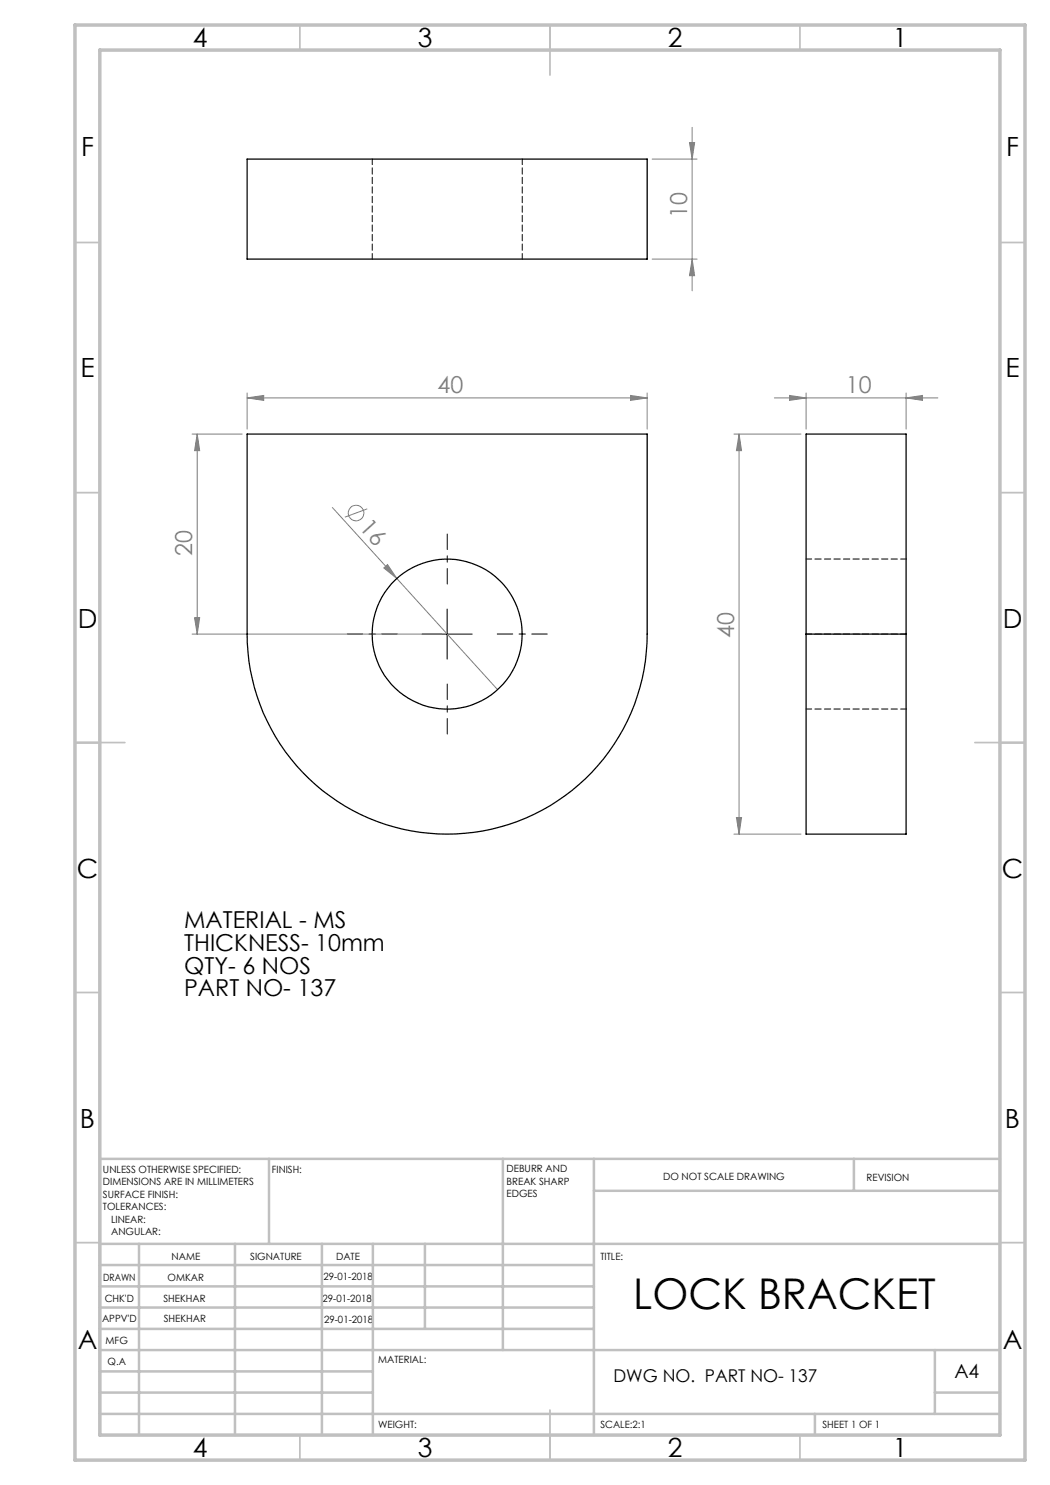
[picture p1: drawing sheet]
<svg xmlns="http://www.w3.org/2000/svg" width="210mm" height="297mm" viewBox="0 0 210 297" stroke-linecap="round" stroke-linejoin="round" font-family="sans-serif">
<g fill="none" stroke="#808080" stroke-width=".2">
<path d="M130.4 31.8h9M137.9 28.5h1l-.5 3.3zM138.4 25.5v32.7M130.4 51.8h9M138.4 51.8l.5 3.3h-1zM49.4 79.6l3.3-.5v1zM49.4 78.6v7.2M49.4 79.6h80M126.1 79.1l3.3 .5-3.3 .5zM129.4 78.6v7.2M154.9 79.6h32.7M157.9 79.1l3.3 .5-3.3 .5z"/>
<path d="M161.2 78.6v7.2M181.2 79.6l3.3-.5v1zM181.2 78.6v7.2M38.4 86.8h10M39.4 86.8l.5 3.3h-1zM39.4 86.8v40M146.8 86.8h13.4M147.8 86.8v80M147.8 86.8l.5 3.3h-1zM66.5 101.5l12.9 14.2M73.4 101.8l-4.4 1.6M76.8 113.6l.7-.7 1.9 2.8z"/>
<path d="M79.4 115.7l20.1 22.2M38.4 126.8h50M38.9 123.5h1l-.5 3.3zM146.8 166.8h13.4M147.3 163.5h1l-.5 3.3z"/>
<circle cx="71.2" cy="102.6" r="1.55"/>
</g>
<path d="M89.5 116.8v-10M79.5 126.8h-10M89.5 136.8v10M99.5 126.8h10" fill="none" stroke="#000" stroke-width=".2" stroke-dasharray="15.2 1.3 1.3 1.3" stroke-dashoffset="12.1"/>
<path d="M84.4 126.8h10M89.4 121.8v10" fill="none" stroke="#000" stroke-width=".2"/>
<g fill="none" stroke="#c0c0c0" stroke-width=".35">
<path d="M60 5v5M110 5v10M160 5v5M15 48.5h5M200 48.5h5M15 98.5h5M200 98.5h5M15 148.5h10M195 148.5h10M15 198.5h5M200 198.5h5M15 248.5h5"/>
<path d="M200 248.5h5M60 287v5M110 282v10M160 287v5"/>
</g>
<g fill="none" stroke="#c0c0c0" stroke-width=".5">
<path d="M53.8 231.8v17M100.6 231.8v38.2M118.8 231.8v55.2M118.8 238.2h81.2M170.8 231.8v6.4M200 231.8h-180v55.2M20 248.8h180M20 257.3h98.8M20 253h98.8M27.8 248.8v38.2M47 248.8v38.2M64.4 248.8v38.2"/>
<path d="M74.6 248.8v38.2M85 248.8v17M20 265.8h98.8M20 261.5h98.8M20 278.5h54.6M20 274.3h54.6M20 270h180M187 278.5h13M187 270v12.8M20 282.8h180M163 282.8v4.2"/>
</g>
<path d="M15 5h190v287h-190zM20 10h180v277h-180z" fill="none" stroke="#c0c0c0" stroke-width=".7"/>
<g fill="#808080">
<path d="M76.8 113.6l.7-.7 1.9 2.8z"/>
<path d="M126.1 79.1l3.3 .5-3.3 .5zM49.4 79.6l3.3-.5v1z"/>
<path d="M157.9 79.1l3.3 .5-3.3 .5zM181.2 79.6l3.3-.5v1z"/>
<path d="M38.9 123.5h1l-.5 3.3zM39.4 86.8l.5 3.3h-1zM147.3 163.5h1l-.5 3.3zM147.8 86.8l.5 3.3h-1zM138.4 51.8l.5 3.3h-1zM137.9 28.5h1l-.5 3.3z"/>
</g>
<g fill="none" stroke="#000" stroke-width=".25">
<path d="M49.4 31.8h80v20h-80zM49.4 86.8h80v40a40 40 0 0 1-40 40 40 40 0 0 1-40-40zM161.2 126.8v40h20v-40M161.2 126.8v-40h20v40M161.2 126.8h20"/>
<circle cx="89.4" cy="126.8" r="15"/>
</g>
<path d="M74.5 31.8v20M104.5 51.8v-20M181.2 111.8h-20M161.2 126.8h20M161.2 141.8h20" fill="none" stroke="#000" stroke-width=".2" stroke-dasharray="1.3 .6" stroke-dashoffset=".2"/>
<text font-size="8.5" x="126.6" y="261.8">LOCK BRACKET</text>
<g font-size="5.3">
<text x="38.5" y="9.5">4</text>
<text x="83.5" y="9.5">3</text>
<text x="133.6" y="9.5">2</text>
<text x="178.6" y="9.5">1</text>
<text x="16.2" y="31.3">F</text>
<text x="201.2" y="31.3">F</text>
<text x="16.1" y="75.5">E</text>
<text x="201.1" y="75.5">E</text>
<text x="15.5" y="125.5">D</text>
<text x="200.5" y="125.5">D</text>
<text x="15.4" y="175.5">C</text>
<text x="200.4" y="175.5">C</text>
<text x="16" y="225.5">B</text>
<text x="201" y="225.5">B</text>
<text x="15.5" y="269.8">A</text>
<text x="200.5" y="269.8">A</text>
<text x="38.5" y="291.5">4</text>
<text x="83.5" y="291.5">3</text>
<text x="133.6" y="291.5">2</text>
<text x="178.6" y="291.5">1</text>
</g>
<g font-size="4.7" fill="#808080">
<text x="137.4" y="43.7" transform="rotate(-90 137.4 43.7)">10</text>
<text x="87.5" y="78.6">40</text>
<text x="169.2" y="78.6">10</text>
<text x="71.7" y="105.6" transform="rotate(48 71.7 105.6)">16</text>
<text x="38.4" y="111.2" transform="rotate(-90 38.4 111.2)">20</text>
<text x="146.8" y="127.7" transform="rotate(-90 146.8 127.7)">40</text>
</g>
<g font-size="4.7">
<text x="36.8" y="185.7">MATERIAL - MS</text>
<text x="36.8" y="190.2">THICKNESS- 10mm</text>
<text x="36.8" y="194.7">QTY- 6 NOS</text>
<text x="36.8" y="199.3">PART NO- 137</text>
</g>
<text font-size="3.9" x="190.9" y="275.5">A4</text>
<text font-size="3.5" x="122.7" y="276.5">DWG NO. PART NO- 137</text>
<g font-size="2">
<text x="20.6" y="234.6">UNLESS OTHERWISE SPECIFIED:</text>
<text x="20.6" y="237.1">DIMENSIONS ARE IN MILLIMETERS</text>
<text x="20.6" y="239.6">SURFACE FINISH:</text>
<text x="54.4" y="234.6">FINISH:</text>
<text x="101.3" y="234.5">DEBURR AND</text>
<text x="101.3" y="237">BREAK SHARP</text>
<text x="101.3" y="239.5">EDGES</text>
<text x="132.6" y="236">DO NOT SCALE DRAWING</text>
<text x="173.3" y="236.2">REVISION</text>
<text x="20.6" y="242.1">TOLERANCES:</text>
<text x="22.2" y="244.6">LINEAR:</text>
<text x="22.2" y="247.1">ANGULAR:</text>
<text x="34.3" y="252">NAME</text>
<text x="50" y="251.9">SIGNATURE</text>
<text x="67.2" y="251.9">DATE</text>
<text x="120.1" y="251.9">TITLE:</text>
<text x="20.6" y="256.1">DRAWN</text>
<text x="33.5" y="256.1">OMKAR</text>
<text x="64.7" y="255.9">29-01-2018</text>
<text x="20.9" y="260.3">CHK'D</text>
<text x="32.7" y="260.3">SHEKHAR</text>
<text x="64.5" y="260.3">29-01-2018</text>
<text x="20.4" y="264.4">APPV'D</text>
<text x="21.1" y="268.8">MFG</text>
<text x="32.8" y="264.4">SHEKHAR</text>
<text x="64.8" y="264.6">29-01-2018</text>
<text x="21.5" y="273">Q.A</text>
<text x="75.6" y="272.5">MATERIAL:</text>
<text x="75.6" y="285.5">WEIGHT:</text>
<text x="120.1" y="285.6">SCALE:2:1</text>
<text x="164.5" y="285.6">SHEET 1 OF 1</text>
</g>
</svg>
